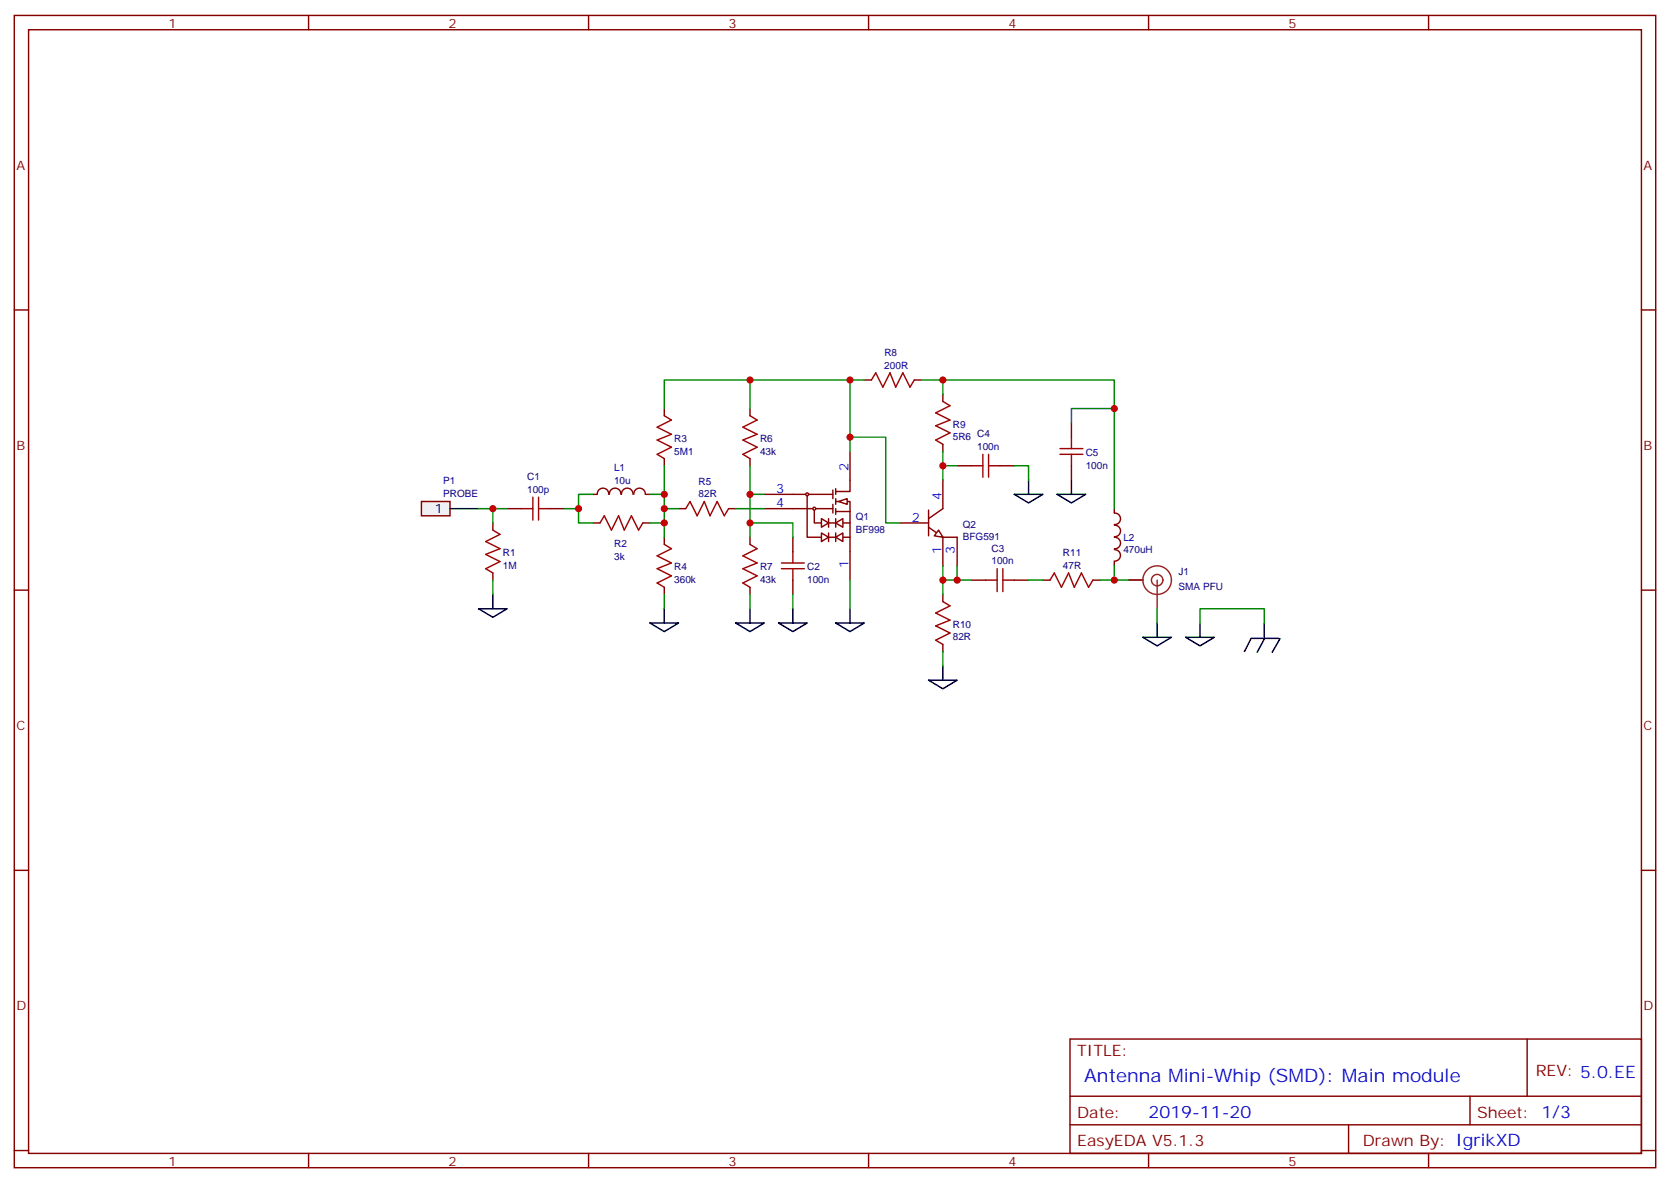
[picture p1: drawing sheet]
<svg xmlns="http://www.w3.org/2000/svg" width="412mm" height="292mm" viewBox="0 0 412 292" stroke-linecap="round" stroke-linejoin="round" font-family="sans-serif">
<g fill="none" stroke="#870000" stroke-width=".35">
<path d="M3.5 3.8h405.4v284.3h-405.4zM7.1 7.3h398.2v277.3h-398.2zM76.2 3.8v3.5M145.3 3.8v3.5M214.5 3.8v3.5M283.6 3.8v3.5M352.8 3.8v3.5M3.5 76.5h3.6M405.3 76.5h3.6M3.5 145.6h3.6M405.3 145.6h3.6M3.5 214.8h3.6"/>
<path d="M405.3 214.8h3.6M264.2 256.4h141.1v28.2h-141.1zM377.1 256.4v14.1M264.2 270.5h141.1M264.2 277.6h141.1M333 277.6v7M363 270.5v7.1M3.5 283.9h3.6M76.2 284.6v3.5M145.3 284.6v3.5M214.5 284.6v3.5M283.6 284.6v3.5"/>
<path d="M352.8 284.6v3.5M405.3 283.9h3.6"/>
</g>
<path d="M104.1 123.8h7v3.5h-7z" fill="#f0f0f0" stroke="#870000" stroke-width=".35"/>
<path d="M111.1 125.5h7.1" fill="none" stroke="#000" stroke-width=".35"/>
<path d="M164 102.6l1.8 1-3.5 1.8 3.5 1.8-3.5 1.4 3.5 1.7-3.5 1.8 1.7 1.1M185.2 102.6l1.8 1-3.6 1.8 3.6 1.8-3.6 1.4 3.6 1.7-3.6 1.8 1.8 1.1M121.7 130.8l1.8 1.1-3.6 1.7 3.6 1.8-3.6 1.4 3.6 1.8-3.6 1.7 1.8 1.1M128.8 125.5h2.8M131.6 122.7v5.6M133 125.5h2.8M133 122.7v5.6M148.2 129l1-1.7 1.8 3.5 1.8-3.5 1.4 3.5 1.7-3.5 1.8 3.5 1-1.8M164 134.3l1.8 1.1-3.5 1.8 3.5 1.7-3.5 1.4 3.5 1.8-3.5 1.8 1.7 1M169.3 125.5l1.1-1.7 1.8 3.5 1.7-3.5 1.4 3.5 1.8-3.5 1.8 3.5 1-1.8" fill="none" stroke="#a10000" stroke-width=".35"/>
<g fill="none" stroke="#870000" stroke-width=".35">
<path d="M164 100.8v1.8M164 113.2v1.7M185.2 100.8v1.8M185.2 113.2v1.7M209.9 118.5v2.8h-3.5M121.7 129v1.8M125.2 125.5h3.6M135.8 125.5h3.5M146.4 129h1.8M150.3 122a1.41 1.41 0 0 0-1.4-1.5 1.41 1.41 0 0 0-1.4 1.5h-1.1M150.5 122a1.41 1.41 0 0 1 1.4-1.5 1.41 1.41 0 0 1 1.4 1.5M153.5 122a1.41 1.41 0 0 1 1.4-1.5 1.41 1.41 0 0 1 1.4 1.5"/>
<path d="M156.5 122a1.41 1.41 0 0 1 1.4-1.5 1.41 1.41 0 0 1 1.4 1.5M158.7 129h1.8M159.5 122h1M164 132.6v1.7M167.6 125.5h1.7M179.9 125.5h1.8M195.8 125.5h9.9M195.8 122h9.9M199.3 122v10.6h3.5M201.1 125.5v3.5h1.7M204.6 129h1.8M204.6 128v2.1"/>
<path d="M204.6 131.5v2.1M204.6 132.6h1.8M205.7 120.9v2.1M205.7 124.5v2.1M206.4 123.8h3.5v12.3M206.4 126.2h3.5M206.4 120.6v1.4M206.4 123v1.5M206.4 125.5v1.4M206.4 128v2.1M206.4 131.5v2.1M208.1 129h1.8"/>
<path d="M208.1 132.6h1.8M121.7 141.4v1.8M164 144.9v1.8"/>
</g>
<g fill="#fff" stroke="#870000" stroke-width=".35">
<path d="M207.1 123.8l2.1-.8v1.5z"/>
<path d="M206.4 129l1.7-1v2.1z"/>
<path d="M202.8 128l1.8 1-1.8 1.1z"/>
<path d="M206.4 132.6l1.7-1.1v2.1z"/>
<path d="M202.8 131.5l1.8 1.1-1.8 1z"/>
<circle cx="199.3" cy="122" r=".35"/>
<circle cx="201.1" cy="125.5" r=".35"/>
</g>
<g fill="none" stroke="#870000" stroke-width=".35">
<path d="M213.4 93.8h1.8M225.8 93.8h1.7M232.8 97.3v1.8M209.9 111.4v7.1M232.8 109.6v1.8M185.2 132.6v1.7M188.7 122h7.1M188.7 125.5h7.1M195.8 132.6v3.5M209.9 136.1v7.1M229.3 130.1l3.5 2.5h3.6M229.3 125.9v6.3"/>
<path d="M232.8 125.5l-3.5 2.5M185.2 144.9v1.8M195.8 143.2v3.5M232.8 146.7v1.7M232.8 159v1.8"/>
</g>
<path d="M215.2 93.8l1.1-1.8 1.7 3.5 1.8-3.5 1.4 3.5 1.8-3.5 1.7 3.5 1.1-1.7M232.8 99.1l1.8 1-3.5 1.8 3.5 1.7-3.5 1.5 3.5 1.7-3.5 1.8 1.7 1M185.2 134.3l1.8 1.1-3.6 1.8 3.6 1.7-3.6 1.4 3.6 1.8-3.6 1.8 1.8 1M193 138.9h5.6M195.8 136.1v2.8M193 140.3h5.6M195.8 140.3v2.9M232.8 148.4l1.8 1.1-3.5 1.8 3.5 1.7-3.5 1.4 3.5 1.8-3.5 1.8 1.7 1" fill="none" stroke="#a10000" stroke-width=".35"/>
<path d="M231.8 130.8l1 1.8-2.1-.4z" fill="#fff" stroke="#870000" stroke-width=".35"/>
<g fill="none" stroke="#870000" stroke-width=".35">
<path d="M232.8 118.5v7M236.4 114.9h3.5M246.9 114.9h3.6M264.6 104.4v3.5M264.6 114.9v3.6M222.2 129h7.1M232.8 132.6v7M236.4 132.6v7M275.2 125.5v1.1M275.2 138.6v1M275.2 126.6a1.41 1.41 0 0 1 1.5 1.4 1.41 1.41 0 0 1-1.5 1.4M275.2 129.6a1.41 1.41 0 0 1 1.5 1.4 1.41 1.41 0 0 1-1.5 1.4"/>
<path d="M275.2 132.6a1.41 1.41 0 0 1 1.5 1.4 1.41 1.41 0 0 1-1.5 1.4M275.2 135.6a1.41 1.41 0 0 1 1.5 1.5 1.41 1.41 0 0 1-1.5 1.4M239.9 143.2h3.5M250.5 143.2h3.5M257.5 143.2h1.8M269.9 143.2h1.7"/>
</g>
<g fill="none" stroke="#a10000" stroke-width=".35">
<path d="M239.9 114.9h2.8M242.7 112.1v5.7M244.1 114.9h2.8M244.1 112.1v5.7M261.8 112.1h5.6M261.8 110.7h5.6M264.6 107.9v2.8M264.6 112.1v2.8M243.4 143.2h2.8M246.2 140.3v5.7M247.6 143.2h2.9M247.6 140.3v5.7"/>
<path d="M259.3 143.2l1-1.8 1.8 3.5 1.8-3.5 1.4 3.5 1.8-3.5 1.7 3.5 1.1-1.7"/>
</g>
<g fill="none" stroke="#8c2424" stroke-width=".35">
<path d="M278.7 143.2h3.5M285.8 143.2v7"/>
<circle cx="285.7" cy="143.2" r="1.41"/>
<circle cx="285.7" cy="143.2" r="3.5"/>
</g>
<g fill="none" stroke="#000" stroke-width=".35">
<path d="M254 118.5v3.5M264.6 118.5v3.5M250.5 122h7l-3.5 2.1zM261.1 122h7l-3.5 2.1zM118.2 150.2h7l-3.5 2.1zM121.7 146.7v3.5M160.5 153.7h7.1l-3.6 2.2zM164 150.2v3.5M181.7 153.7h7l-3.5 2.2zM185.2 150.2v3.5M192.3 153.7h7l-3.5 2.2zM195.8 150.2v3.5"/>
<path d="M206.4 153.7h7l-3.5 2.2zM209.9 150.2v3.5M282.2 157.3h7.1l-3.5 2.1zM285.8 153.7v3.6M292.8 157.3h7.1l-3.6 2.1zM296.3 153.7v3.6M308.9 157.5l-1.6 3.2M309 157.5h6.8M312.2 153.7v3.6M312.3 157.5l-1.9 3.5M316.1 157.6l-2 3.4M229.3 167.9h7.1l-3.6 2.1z"/>
<path d="M232.8 164.3v3.6"/>
</g>
<g fill="none" stroke="#008700" stroke-width=".35">
<path d="M185.2 93.8h24.7M213.4 93.8h-3.5v17.6M227.5 93.8h5.3v3.5M232.8 93.8h42.4v31.7M164 100.8v-7h21.2v7M164 114.9v7.1M185.2 114.9v17.7M209.9 107.9h8.8v21.1h3.5M232.8 111.4v7.1M232.8 114.9h3.6M250.5 114.9h3.5v3.6M275.2 100.8h-10.6v3.6"/>
<path d="M118.2 125.5h7M121.7 125.5v3.5M139.3 125.5h3.6M146.4 122h-3.5v7h3.5M160.5 122h3.5v10.6M160.5 129h3.5M164 125.5h3.6M181.7 125.5h7M185.2 129h10.6v3.6M185.2 122h3.5M232.8 139.6v7.1M236.4 139.6v3.6h-3.6"/>
<path d="M275.2 139.6v3.6M121.7 143.2v3.5M164 146.7v3.5M185.2 146.7v3.5M195.8 146.7v3.5M209.9 143.2v7M236.4 143.2h3.5M254 143.2h3.5M271.6 143.2h7.1M285.8 150.2v3.5M296.3 153.7v-3.5h15.9v3.5M232.8 160.8v3.5"/>
</g>
<g fill="#c00">
<circle cx="275.2" cy="100.8" r=".88"/>
<circle cx="232.8" cy="93.8" r=".88"/>
<circle cx="275.2" cy="143.2" r=".88"/>
<circle cx="236.4" cy="143.2" r=".88"/>
<circle cx="232.8" cy="114.9" r=".88"/>
<circle cx="232.8" cy="143.2" r=".88"/>
<circle cx="209.9" cy="107.9" r=".88"/>
<circle cx="164" cy="122" r=".88"/>
<circle cx="164" cy="129" r=".88"/>
<circle cx="142.9" cy="125.5" r=".88"/>
<circle cx="185.2" cy="129" r=".88"/>
<circle cx="185.2" cy="122" r=".88"/>
<circle cx="164" cy="125.5" r=".88"/>
<circle cx="121.7" cy="125.5" r=".88"/>
<circle cx="209.9" cy="93.8" r=".88"/>
<circle cx="185.2" cy="93.8" r=".88"/>
</g>
<text font-size="4.6" fill="#00f" x="267.8" y="267">Antenna Mini-Whip (SMD): Main module</text>
<text font-size="4.2" fill="#00f" x="283.6" y="275.8">2019-11-20</text>
<g font-size="3.9" fill="#800">
<text x="266" y="260.6">TITLE:</text>
<text x="379.2" y="265.6">REV: 5.0.EE</text>
<text x="266" y="275.8">Date:</text>
<text x="364.8" y="275.8">Sheet: 1/3</text>
<text x="266" y="282.9">EasyEDA V5.1.3</text>
<text x="336.5" y="282.9">Drawn By: IgrikXD</text>
</g>
<g font-size="3.2" fill="#800">
<text x="41.6" y="6.8">1</text>
<text x="110.8" y="6.8">2</text>
<text x="179.9" y="6.8">3</text>
<text x="249.1" y="6.8">4</text>
<text x="318.2" y="6.8">5</text>
<text x="4.1" y="41.9">A</text>
<text x="405.9" y="41.9">A</text>
<text x="4.1" y="111.1">B</text>
<text x="405.9" y="111.1">B</text>
<text x="4.1" y="180.2">C</text>
<text x="405.9" y="180.2">C</text>
<text x="4.1" y="249.3">D</text>
<text x="405.9" y="249.3">D</text>
<text x="41.6" y="287.6">1</text>
<text x="110.8" y="287.6">2</text>
<text x="179.9" y="287.6">3</text>
<text x="249.1" y="287.6">4</text>
<text x="318.2" y="287.6">5</text>
</g>
<g font-size="3.2" fill="#00f">
<text x="209.5" y="116.3" transform="rotate(-90 209.5 116.3)">2</text>
<text x="191.7" y="121.6">3</text>
<text x="191.7" y="125.2">4</text>
<text x="232.5" y="123.4" transform="rotate(-90 232.5 123.4)">4</text>
<text x="225.2" y="128.7">2</text>
<text x="232.5" y="136.7" transform="rotate(-90 232.5 136.7)">1</text>
<text x="235.8" y="136.8" transform="rotate(-90 235.8 136.8)">3</text>
<text x="209.5" y="140.2" transform="rotate(-90 209.5 140.2)">1</text>
</g>
<text font-size="3.2" x="107.3" y="126.6">1</text>
<g font-size="2.5" fill="#000080">
<text x="218.4" y="87.8">R8</text>
<text x="218.4" y="90.9">200R</text>
<text x="235.3" y="105.5">R9</text>
<text x="241.3" y="107.9">C4</text>
<text x="166.5" y="112.2">5M1</text>
<text x="166.5" y="109.1">R3</text>
<text x="187.7" y="112.2">43k</text>
<text x="187.7" y="109">R6</text>
<text x="235.3" y="108.7">5R6</text>
<text x="241.3" y="111">100n</text>
<text x="268.1" y="112.5">C5</text>
<text x="109.5" y="119.5">P1</text>
<text x="130.2" y="118.5">C1</text>
<text x="151.6" y="119.4">10u</text>
<text x="151.6" y="116.3">L1</text>
<text x="172.5" y="119.6">R5</text>
<text x="268.1" y="115.7">100n</text>
<text x="109.5" y="122.7">PROBE</text>
<text x="130.2" y="121.6">100p</text>
<text x="172.5" y="122.7">82R</text>
<text x="211.3" y="131.6">BF998</text>
<text x="211.3" y="128.4">Q1</text>
<text x="237.8" y="130.2">Q2</text>
<text x="124.2" y="137.2">R1</text>
<text x="151.7" y="134.9">R2</text>
<text x="237.8" y="133.4">BFG591</text>
<text x="244.8" y="136.2">C3</text>
<text x="262.5" y="137.2">R11</text>
<text x="277.4" y="136.5">470uH</text>
<text x="277.4" y="133.5">L2</text>
<text x="124.2" y="140.4">1M</text>
<text x="151.7" y="138.1">3k</text>
<text x="166.5" y="144">360k</text>
<text x="166.5" y="140.8">R4</text>
<text x="187.7" y="144">43k</text>
<text x="187.7" y="140.8">R7</text>
<text x="199.3" y="144">100n</text>
<text x="199.3" y="140.7">C2</text>
<text x="244.8" y="139.3">100n</text>
<text x="262.5" y="140.3">47R</text>
<text x="291" y="142">J1</text>
<text x="291" y="145.5">SMA PFU</text>
<text x="235.3" y="154.9">R10</text>
<text x="235.3" y="158">82R</text>
</g>
</svg>
